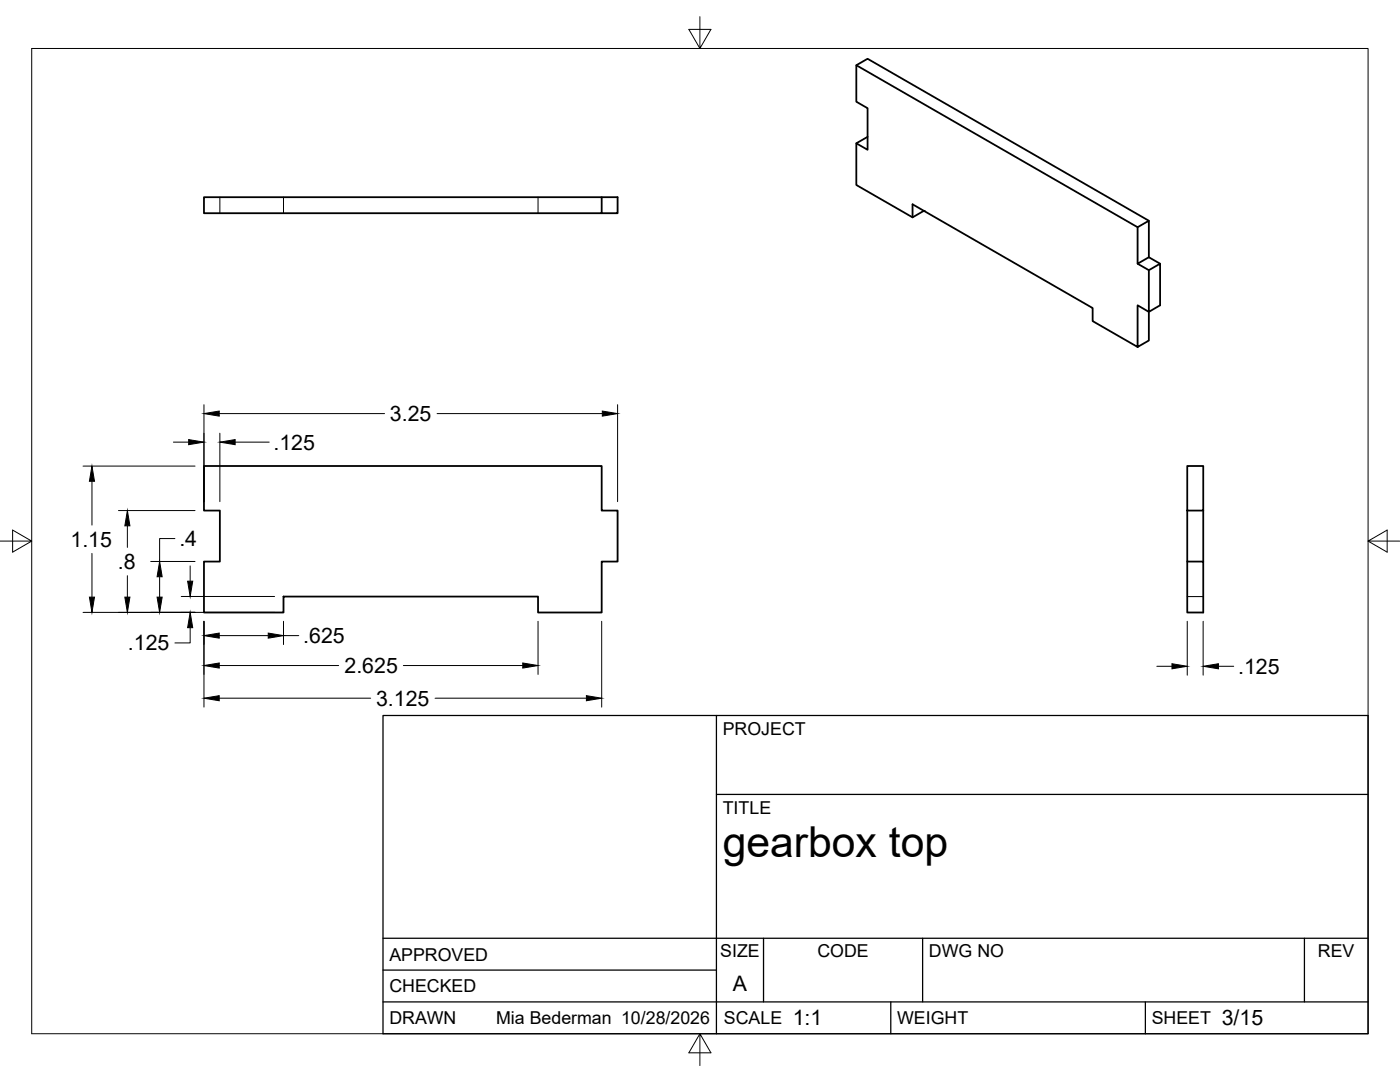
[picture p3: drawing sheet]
<svg xmlns="http://www.w3.org/2000/svg" width="279mm" height="216mm" viewBox="0 0 279 216" stroke-linecap="round" stroke-linejoin="round" font-family="sans-serif">
<!-- layer: Visible -->
<path d="M170.9 13l56.1 32.3 2.3-1.3v7.3M40.7 39.3h79.4v3.2h-79.4zM120.1 39.3h3.2v3.2h-3.2M170.9 28.6l2.2 1.3v-8.3l-2.2-1.3v-7.3l2.2-1.3 56.2 32.3M173.1 27.3l-2.2 1.3v8.3l11.2 6.5 2.3-1.3M182.1 43.4v-2.6l36 20.7v2.6l8.9 5.1 2.3-1.3v-5.7l-2.3-1.3v8.3M227 45.3v7.3l2.3-1.3 2.2 1.3M227 52.6l2.3 1.3 2.2-1.3v8.3l-2.2 1.3v-8.3M40.7 93h79.4v8.9h3.2v10.2h-3.2v10.1h-12.7v-3.2h-50.8v3.2h-15.9v-10.1h3.2v-10.2h-3.2zM236.9 93h3.2v8.9h-3.2zM236.9 101.9v10.2h3.2v10.1h-3.2v-10.1M240.1 101.9v10.2" fill="none" stroke="#000" stroke-width=".36"/>
<!-- layer: Hidden -->
<path d="M43.9 39.3v3.2M56.6 39.3v3.2M107.4 39.3v3.2M236.9 119h3.2" fill="none" stroke="#000" stroke-width=".2"/>
<!-- layer: Visible -->
<circle cx="184.4" cy="42.1" r=".18" fill="#000"/>
<!-- layer: Border -->
<path d="M6.3 9.7h266.7v196.6h-266.7zM139.7 3.3v6.4l2.2-3.8h-4.4l2.2 3.8M0 108h6.3l-3.8-2.2v4.4l3.8-2.2M273 108l3.8 2.2v-4.4l-3.8 2.2h6.4M139.7 206.3l-2.2 3.8h4.4l-2.2-3.8v6.3" fill="none" stroke="#000" stroke-width=".2"/>
<!-- layer: Titleblock -->
<path d="M76.4 142.8h196.6v63.5h-196.6zM143 158.5h130M143 142.8v63.5M76.4 199.9h196.6M76.4 193.6h66.6M76.4 187.2h196.6M152.4 187.2v12.7M177.8 199.9v6.4M184.1 187.2v12.7M228.6 199.9v6.4M260.3 187.2v12.7" fill="none" stroke="#000" stroke-width=".25"/>
<!-- layer: FD_Dimensions -->
<g fill="none" stroke="#000" stroke-width=".2">
<path d="M16.6 93h22.3M18.4 96v8.8M34.6 88.2h3.1M40.7 80.8v19.3M43.8 82.5h33M43.9 86.4v13.7M46.9 88.2h6.8M87.2 82.5h33M123.3 80.8v19.3M18.4 110.4v8.7M23.6 101.9h15.3M25.4 104.9v4.3"/>
<path d="M25.4 114.9v4.2M30.1 112h8.8M31.9 115.1v4M34.9 107.5h-3v4.5M36.2 119h18.6M38 112.9v3.1M16.6 122.2h38.2M38 125.2v3.1h-3.1M40.7 124v17.1M43.8 139.3h30.2M43.8 132.8h23.8M43.8 126.8h9.7"/>
<path d="M56.6 124v4.6M56.6 126.8h3M80.5 132.8h23.8M86.8 139.3h30.2M107.4 124v10.6M120.1 124v17.1M230.9 132.9h3M236.9 124v10.7M240.1 124v10.7M243.2 132.9h3"/>
</g>
<g fill="#000" stroke="#000" stroke-width=".2">
<path d="M18.4 93l.5 3h-1.1zM37.7 87.7l3 .5-3 .5zM40.7 82.5l3.1-.5v1zM43.9 88.2l3-.5v1zM120.2 82l3.1 .5-3.1 .5zM17.8 119.1h1.1l-.5 3.1zM24.9 119.1h1l-.5 3.1zM25.4 101.9l.5 3h-1zM31.3 119.1h1.1l-.5 3.1zM31.9 112l.5 3.1h-1.1zM37.4 116h1.1l-.5 3zM38 122.2l.5 3h-1.1z"/>
<path d="M40.7 139.3l3.1-.5v1zM40.7 132.8l3.1-.5v1zM40.7 126.8l3.1-.5v1zM53.5 126.3l3.1 .5-3.1 .5zM104.3 132.3l3.1 .5-3.1 .5zM117 138.8l3.1 .5-3.1 .5zM233.9 132.4l3 .5-3 .6zM240.1 132.9l3.1-.5v1.1z"/>
</g>
<text font-size="8.5" x="144.3" y="171">gearbox top</text>
<g font-size="4.3">
<text x="54.6" y="89.7">.125</text>
<text x="77.8" y="84">3.25</text>
<text x="14.1" y="109.1">1.15</text>
<text x="23.5" y="113.5">.8</text>
<text x="35.8" y="109">.4</text>
<text x="25.5" y="129.8">.125</text>
<text x="60.5" y="128.3">.625</text>
<text x="68.7" y="134.3">2.625</text>
<text x="247.1" y="134.5">.125</text>
<text x="75.1" y="140.8">3.125</text>
<text x="146.3" y="197.7">A</text>
<text x="158.2" y="204.6">1:1</text>
<text x="243.8" y="204.6">3/15</text>
</g>
<g font-size="3.5">
<text x="144.3" y="146.6">PROJECT</text>
<text x="144.3" y="162.3">TITLE</text>
<text x="77.7" y="191.7">APPROVED</text>
<text x="143.7" y="191">SIZE</text>
<text x="163.1" y="191">CODE</text>
<text x="185.4" y="191">DWG NO</text>
<text x="263" y="191">REV</text>
<text x="77.7" y="198">CHECKED</text>
<text x="77.7" y="204.4">DRAWN</text>
<text x="99" y="204.4">Mia Bederman 10/28/2026</text>
<text x="144.5" y="204.4">SCALE</text>
<text x="179" y="204.4">WEIGHT</text>
<text x="229.8" y="204.4">SHEET</text>
</g>
</svg>
